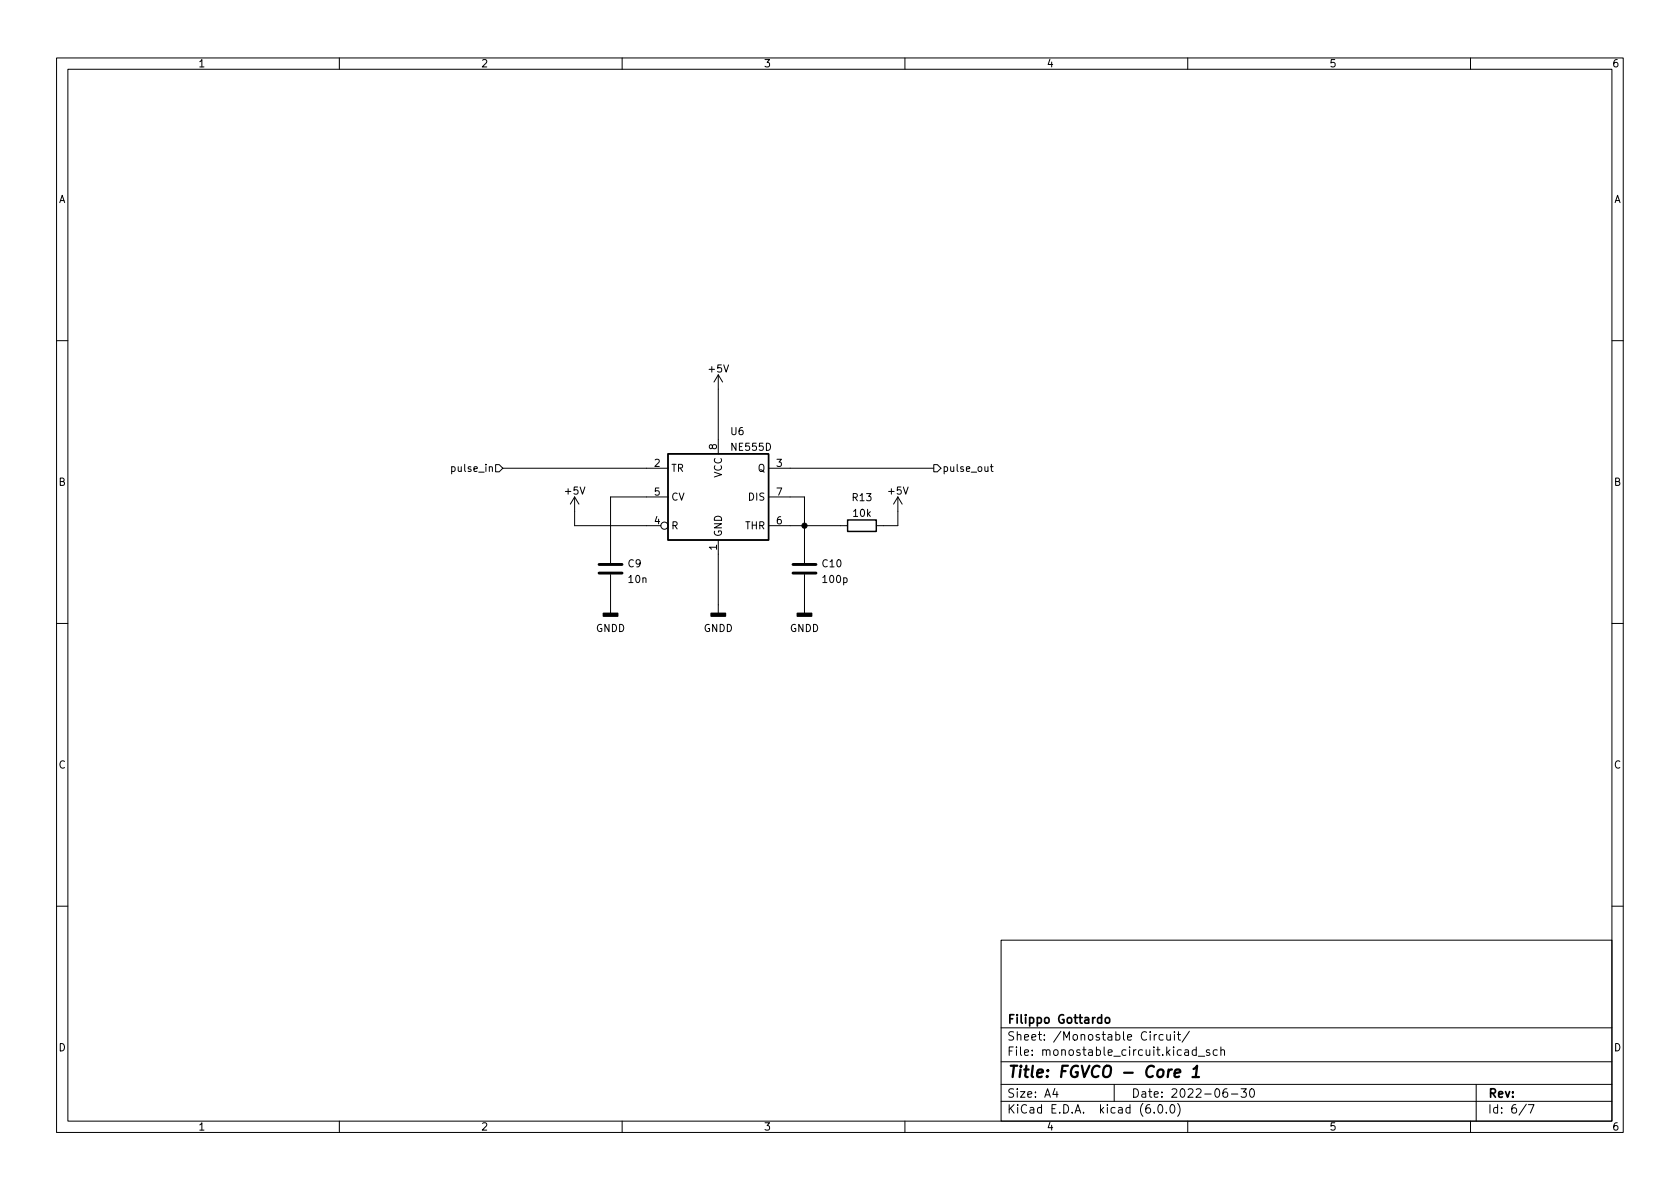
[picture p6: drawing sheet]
<svg xmlns="http://www.w3.org/2000/svg" width="297mm" height="210mm" viewBox="0 0 297 210" stroke-linecap="round" stroke-linejoin="round" font-family="sans-serif">
<g fill="none" stroke="#000" stroke-width=".18">
<path d="M10 10.2h277v190.1h-277zM12 12.2h273v186.1h-273zM60 10.2v2M110 10.2v2M160 10.2v2M210 10.2v2M260 10.2v2M10 60.2h2M127 66.3v14M127 66.3l-.8 1.3M127 66.3l.8 1.3M285 60.2h2"/>
<path d="M87.6 82.2h.7l.6 .6-.6 .6h-.7zM88.9 82.8h29.2M101.6 87.9v5.1h15.2M101.6 87.9l-.8 1.2M101.6 87.9l.8 1.2M118.1 87.9h-10.2v11.7M127 95.5v13M135.9 87.9h6.3v11.7M135.9 82.8h29.2M135.9 93h14M158.7 87.9v5.1h-3.8M158.7 87.9l.8 1.2"/>
<path d="M158.7 87.9l-.7 1.2M165.1 82.2h.6l.7 .6-.7 .6h-.6zM175.1 82.5h.5M175.3 82.1v1.1l.3 .2M10 110.2h2M107.9 101.6v6.9M142.2 101.6v6.9M285 110.2h2M10 160.2h2M177 166.3h108v32h-108zM285 160.2h2M60 198.3v2"/>
<path d="M110 198.3v2M160 198.3v2M177 194.8h108M177 191.8h108M177 187.8h108M177 181.8h108M186.5 192.5l-.4 1h1M186.9 193v1M197 191.8v3M204.1 196.7v.1M204.1 182.9v1M204.5 182.9l-.3 .1-.1 .2"/>
<path d="M204.9 195.4l.2-.1a.81 .81 0 0 1 .6 .7 .81 .81 0 0 1-.3 .8h-.2a.81 .81 0 0 1-.6-.6 .81 .81 0 0 1 .3-.8zM205.6 183l-.4-.1-.3 .3v.4l.2 .3h.5M206.2 196.7v.1M206.3 182.9l.1 1h.3l.2-.1M206.9 182.9v1M207.1 195.4l.1-.1a.81 .81 0 0 1 .6 .7 .81 .81 0 0 1-.3 .8h-.1a.81 .81 0 0 1-.6-.6 .81 .81 0 0 1 .3-.8zM207.6 182.4v.2M207.6 182.9v1M208.1 182.9h.6M208.2 195.1a1.72 1.72 0 0 1 0 2.3M208.4 182.4v1.3l.3 .2M210 198.3v2"/>
<path d="M210.3 182.4l-1.3 1.9M211.5 185.7l-.4-.1-.3 .3v.4l.1 .3h.6M211.5 185.1v1.5M211.9 186.8h1.1M213.9 185.7l-.4-.1-.2 .2 .1 .3 .5 .1v.4h-.6M215.2 185.7l-.4-.1-.3 .3v.4l.1 .3h.6M215.9 185.8l.2-.2 .3 .1 .1 .9M215.9 185.1v1.5M216.9 192.5a.59 .59 0 0 0-.7 .7v.5l.2 .3h.4l.2-.1 .1-.5-.2-.2-.4-.1-.3 .3M217.7 193.5h1.2M219.4 192.5h1l-.5 .6 .4 .1v.7l-.2 .1h-.5l-.2-.1M221.1 192.7l.2-.2a.81 .81 0 0 1 .6 .7 .81 .81 0 0 1-.3 .8h-.2a.81 .81 0 0 1-.3-1.3z"/>
<path d="M260 198.3v2M261 191.8v6.5M269.9 195.3l-1.3 1.9M270.2 195.3h1l-.6 1.5"/>
<circle cx="117.5" cy="93" r=".63"/>
</g>
<path d="M207.7 189.8l1-.2-.1-.4-.5-.1-.4 .3v1l.2 .1 .6-.1M210.8 190.5h1.2M211 189l.7-.5-.3 2" fill="none" stroke="#000" stroke-width=".4"/>
<path d="M195.5 180.1l.2-.2 .4 .2 .1 .5-.1 .3h-.4l-.2-.1z" fill="none" stroke="#000" stroke-width=".3"/>
<path d="M105.9 99.8h4.1M140.2 99.8h4.1M105.9 101.3h4.1M140.2 101.3h4.1" fill="none" stroke="#000" stroke-width=".51"/>
<path d="M106.7 108.5h2.5v.5h-2.5zM125.7 108.5h2.6v.5h-2.6zM141 108.5h2.5v.5h-2.5z" fill="#000" stroke="#000" stroke-width=".25"/>
<path d="M118.1 80.3h17.8v15.2h-17.8zM149.9 91.9h5v2.1h-5z" fill="none" stroke="#000" stroke-width=".25"/>
<circle cx="142.2" cy="93" r=".46" fill="#000" stroke="#000" stroke-width=".18"/>
<text font-size="2.8" x="178" y="190.6">Title: FGVCO - Core 1</text>
<g font-size="2.1">
<text x="178" y="184">Sheet: /Monostable Circuit/</text>
<text x="178" y="181">Filippo Gottardo</text>
<text x="178" y="186.7">File: monostable_circuit.kicad_sch</text>
<text x="178" y="196.9">KiCad E.D.A. kicad (6.0.0)</text>
<text x="178" y="194.1">Size: A4</text>
<text x="200" y="194.1">Date: 2022-06-30</text>
<text x="263" y="194.1">Rev:</text>
<text x="263" y="196.9">Id: 6/7</text>
</g>
<g font-size="1.8">
<text x="35" y="11.9">1</text>
<text x="85" y="11.9">2</text>
<text x="135" y="11.9">3</text>
<text x="185" y="11.9">4</text>
<text x="235" y="11.9">5</text>
<text x="285" y="11.9">6</text>
<text x="10.3" y="35.9">A</text>
<text x="285.3" y="35.9">A</text>
<text x="125.4" y="65.9">+5V</text>
<text x="129.2" y="76.9">U6</text>
<text x="80.3" y="83.4">pulse_in</text>
<text x="115.7" y="82.5">2</text>
<text x="118.6" y="83.4">TR</text>
<text x="126.7" y="79.5" transform="rotate(-90 126.7 79.5)">8</text>
<text x="129.4" y="79.7">NE555D</text>
<text x="134" y="83.4">Q</text>
<text x="137.3" y="82.5">3</text>
<text x="166.6" y="83.4">pulse_out</text>
<text x="10.3" y="85.9">B</text>
<text x="100" y="87.4">+5V</text>
<text x="115.7" y="87.6">5</text>
<text x="118.6" y="88.5">CV</text>
<text x="127.6" y="84.5" transform="rotate(-90 127.6 84.5)">VCC</text>
<text x="132.4" y="88.5">DIS</text>
<text x="137.3" y="87.6">7</text>
<text x="150.8" y="88.6">R13</text>
<text x="157.2" y="87.4">+5V</text>
<text x="285.3" y="85.9">B</text>
<text x="115.7" y="92.7">4</text>
<text x="118.6" y="93.6">R</text>
<text x="127.6" y="95" transform="rotate(-90 127.6 95)">GND</text>
<text x="131.7" y="93.6">THR</text>
<text x="137.3" y="92.7">6</text>
<text x="150.9" y="91.4">10k</text>
<text x="111.1" y="100.3">C9</text>
<text x="126.7" y="97.3" transform="rotate(-90 126.7 97.3)">1</text>
<text x="145.5" y="100.3">C10</text>
<text x="111.2" y="103.1">10n</text>
<text x="145.6" y="103.1">100p</text>
<text x="105.3" y="111.7">GNDD</text>
<text x="124.4" y="111.7">GNDD</text>
<text x="139.6" y="111.7">GNDD</text>
<text x="10.3" y="135.9">C</text>
<text x="285.3" y="135.9">C</text>
<text x="10.3" y="185.9">D</text>
<text x="285.3" y="185.9">D</text>
<text x="35" y="199.9">1</text>
<text x="85" y="199.9">2</text>
<text x="135" y="199.9">3</text>
<text x="185" y="199.9">4</text>
<text x="235" y="199.9">5</text>
<text x="285" y="199.9">6</text>
</g>
</svg>
